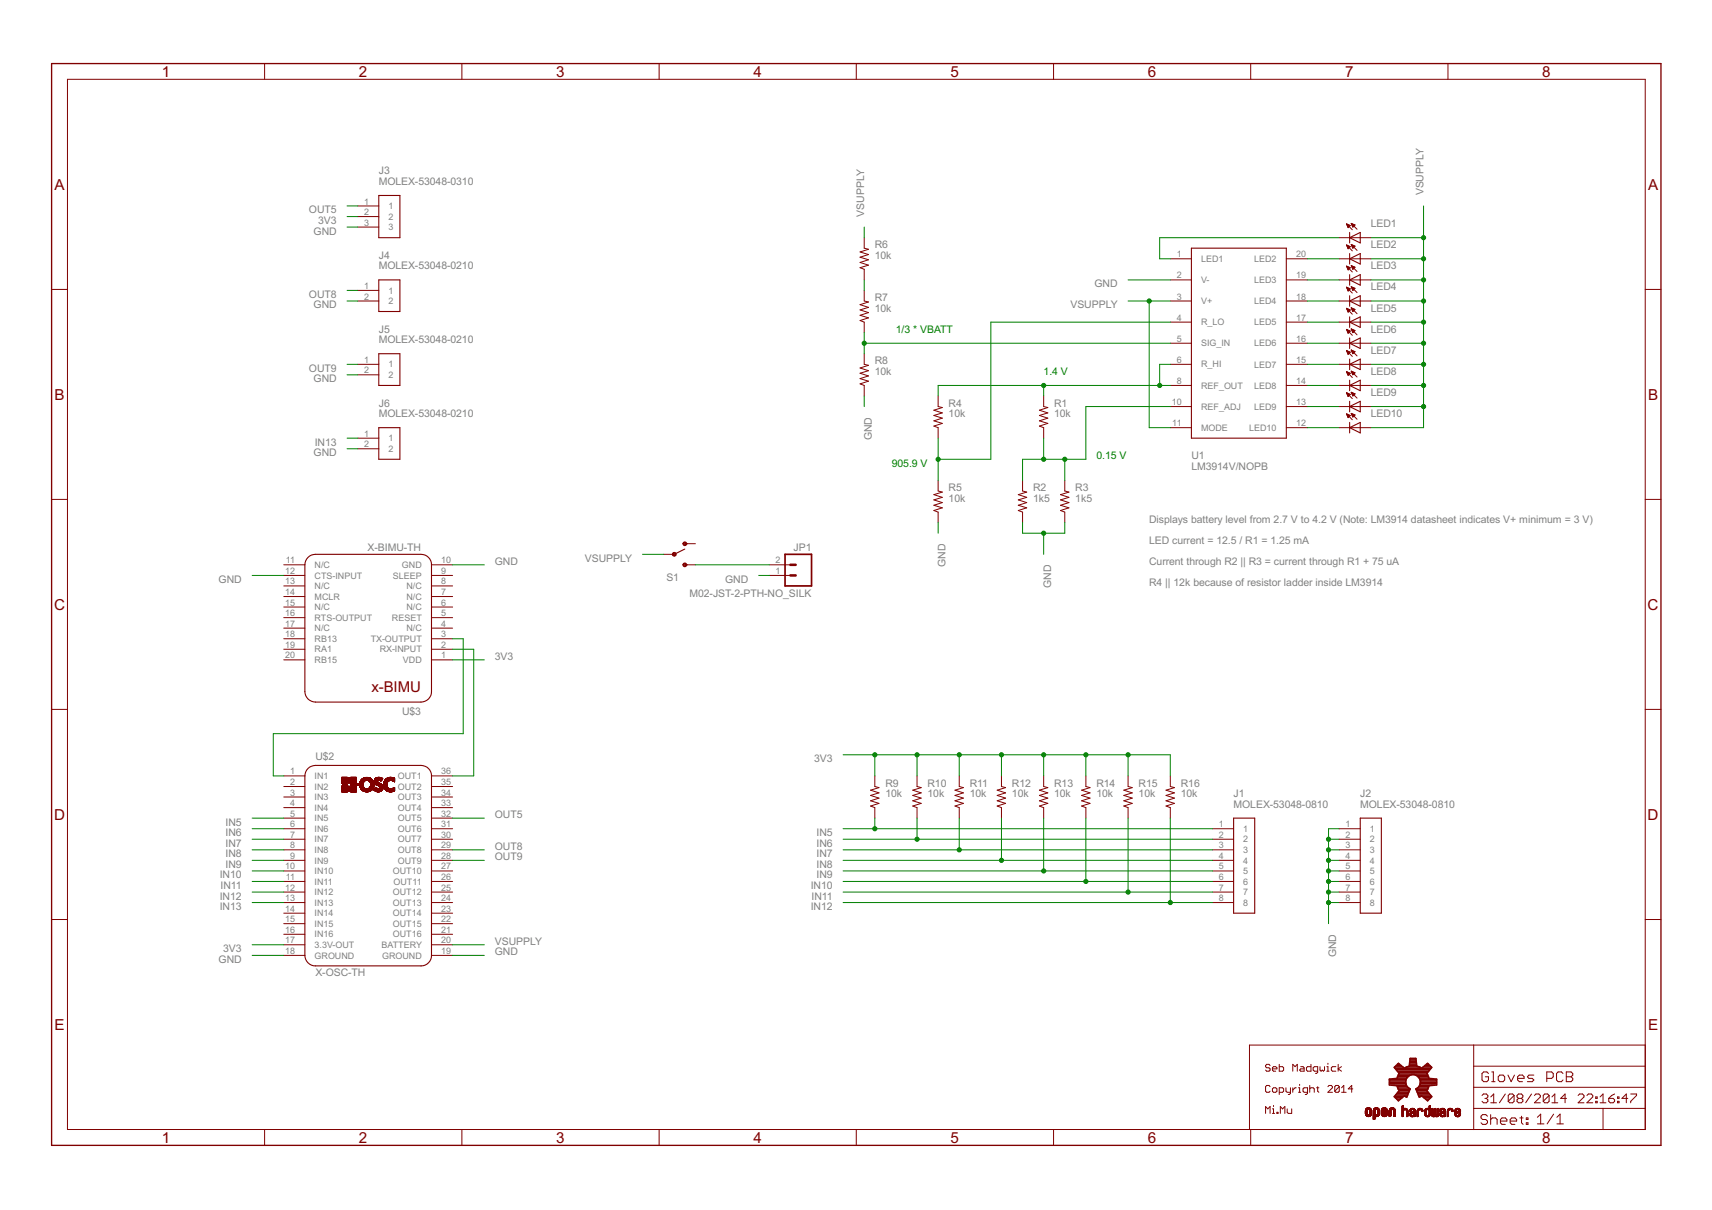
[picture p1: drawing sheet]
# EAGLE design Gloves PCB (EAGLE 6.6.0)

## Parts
J1  MOLEX-53048-0810  [MOLEX-53048-0810]
J2  MOLEX-53048-0810  [MOLEX-53048-0810]
J3  MOLEX-53048-0310  [MOLEX-53048-0310]
J4  MOLEX-53048-0210  [MOLEX-53048-0210]
J5  MOLEX-53048-0210  [MOLEX-53048-0210]
J6  MOLEX-53048-0210  [MOLEX-53048-0210]
JP1  M02-JST-2-PTH-NO_SILK  [JST-2-PTH-NS]
LED1  LEDCHIPLED_1206  [CHIPLED_1206]
LED2  LEDCHIPLED_1206  [CHIPLED_1206]
LED3  LEDCHIPLED_1206  [CHIPLED_1206]
LED4  LEDCHIPLED_1206  [CHIPLED_1206]
LED5  LEDCHIPLED_1206  [CHIPLED_1206]
LED6  LEDCHIPLED_1206  [CHIPLED_1206]
LED7  LEDCHIPLED_1206  [CHIPLED_1206]
LED8  LEDCHIPLED_1206  [CHIPLED_1206]
LED9  LEDCHIPLED_1206  [CHIPLED_1206]
LED10  LEDCHIPLED_1206  [CHIPLED_1206]
R1  10k  RESISTOR0805-RES  [0805]
R2  1k5  RESISTOR0805-RES  [0805]
R3  1k5  RESISTOR0805-RES  [0805]
R4  10k  RESISTOR0805-RES  [0805]
R5  10k  RESISTOR0805-RES  [0805]
R6  10k  RESISTOR0805-RES  [0805]
R7  10k  RESISTOR0805-RES  [0805]
R8  10k  RESISTOR0805-RES  [0805]
R9  10k  RESISTOR0805-RES  [0805]
R10  10k  RESISTOR0805-RES  [0805]
R11  10k  RESISTOR0805-RES  [0805]
R12  10k  RESISTOR0805-RES  [0805]
R13  10k  RESISTOR0805-RES  [0805]
R14  10k  RESISTOR0805-RES  [0805]
R15  10k  RESISTOR0805-RES  [0805]
R16  10k  RESISTOR0805-RES  [0805]
S1  SWITCH-DPST  [WURTH-ELEKTRONIK-450301014042]
U1  LM3914V/NOPB  LM3914PLCC  [PLCC-20]
U$1  OSHW-LOGOS  [OSHW-LOGO-S]
U$2  X-OSC-TH  [X-OSC_TH]
U$3  X-BIMU-TH  [X-BIMU_TH]

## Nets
3V3: J3.2 R9.2 R10.2 R11.2 R12.2 R13.2 R14.2 R15.2 R16.2 U$2.17(3.3V-OUT) U$3.1(VDD)
GND: J2.1 J2.2 J2.3 J2.4 J2.5 J2.6 J2.7 J2.8 J3.3 J4.2 J5.2 J6.2 JP1.1 R2.1 R3.1 R5.1 R8.1 U1.2(V-) U$2.18(GROUND) U$2.19(GROUND) U$3.10(GND) U$3.12(CTS-INPUT)
IN5: J1.1 R9.1 U$2.5(IN5)
IN6: J1.2 R10.1 U$2.6(IN6)
IN7: J1.3 R11.1 U$2.7(IN7)
IN8: J1.4 R12.1 U$2.8(IN8)
IN9: J1.5 R13.1 U$2.9(IN9)
IN10: J1.6 R14.1 U$2.10(IN10)
IN11: J1.7 R15.1 U$2.11(IN11)
IN12: J1.8 R16.1 U$2.12(IN12)
IN13: J6.1 U$2.13(IN13)
N$1: U$2.1(IN1) U$3.3(TX-OUTPUT)
N$2: R4.1 R5.2 U1.4(R_LO)
N$3: JP1.2 S1.3
N$4: R7.1 R8.2 U1.5(SIG_IN)
N$5: R6.1 R7.2
N$6: R1.1 R2.2 R3.2 U1.10(REF_ADJ)
N$7: LED10.C U1.12(LED10)
N$8: LED9.C U1.13(LED9)
N$9: LED8.C U1.14(LED8)
N$10: LED7.C U1.15(LED7)
N$11: LED6.C U1.16(LED6)
N$12: LED5.C U1.17(LED5)
N$13: LED4.C U1.18(LED4)
N$14: LED3.C U1.19(LED3)
N$15: LED2.C U1.20(LED2)
N$16: LED1.C U1.1(LED1)
N$21: U$2.36(OUT1) U$3.2(RX-INPUT)
OUT5: J3.1 U$2.32(OUT5)
OUT8: J4.1 U$2.29(OUT8)
OUT9: J5.1 U$2.28(OUT9)
REF_OUT: R1.2 R4.2 U1.6(R_HI) U1.8(REF_OUT)
VSUPPLY: LED1.A LED2.A LED3.A LED4.A LED5.A LED6.A LED7.A LED8.A LED9.A LED10.A R6.2 S1.2 U1.3(V+) U1.11(MODE) U$2.20(BATTERY)
Unconnected: S1.1 U$2.2(IN2) U$2.3(IN3) U$2.4(IN4) U$2.14(IN14) U$2.15(IN15) U$2.16(IN16) U$2.21(OUT16) U$2.22(OUT15) U$2.23(OUT14) U$2.24(OUT13) U$2.25(OUT12) U$2.26(OUT11) U$2.27(OUT10) U$2.30(OUT7) U$2.31(OUT6) U$2.33(OUT4) U$2.34(OUT3) U$2.35(OUT2) U$3.4(N/C) U$3.5(RESET) U$3.6(N/C) U$3.7(N/C) U$3.8(N/C) U$3.9(SLEEP) U$3.11(N/C) U$3.13(N/C) U$3.14(MCLR) U$3.15(N/C) U$3.16(RTS-OUTPUT) U$3.17(N/C) U$3.18(RB13) U$3.19(RA1) U$3.20(RB15)

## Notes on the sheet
- 1/3 * VBATT
- 1.4 V
- 905.9 V | 0.15 V
- Displays battery level from 2.7 V to 4.2 V (Note: LM3914 datasheet indicates V+ minimum = 3 V)
- LED current = 12.5 / R1 = 1.25 mA
- Current through R2 || R3 = current through R1 + 75 uA
- R4 || 12k because of resistor ladder inside LM3914
- Seb Madgwick
- Copyright 2014
- Mi.Mu
